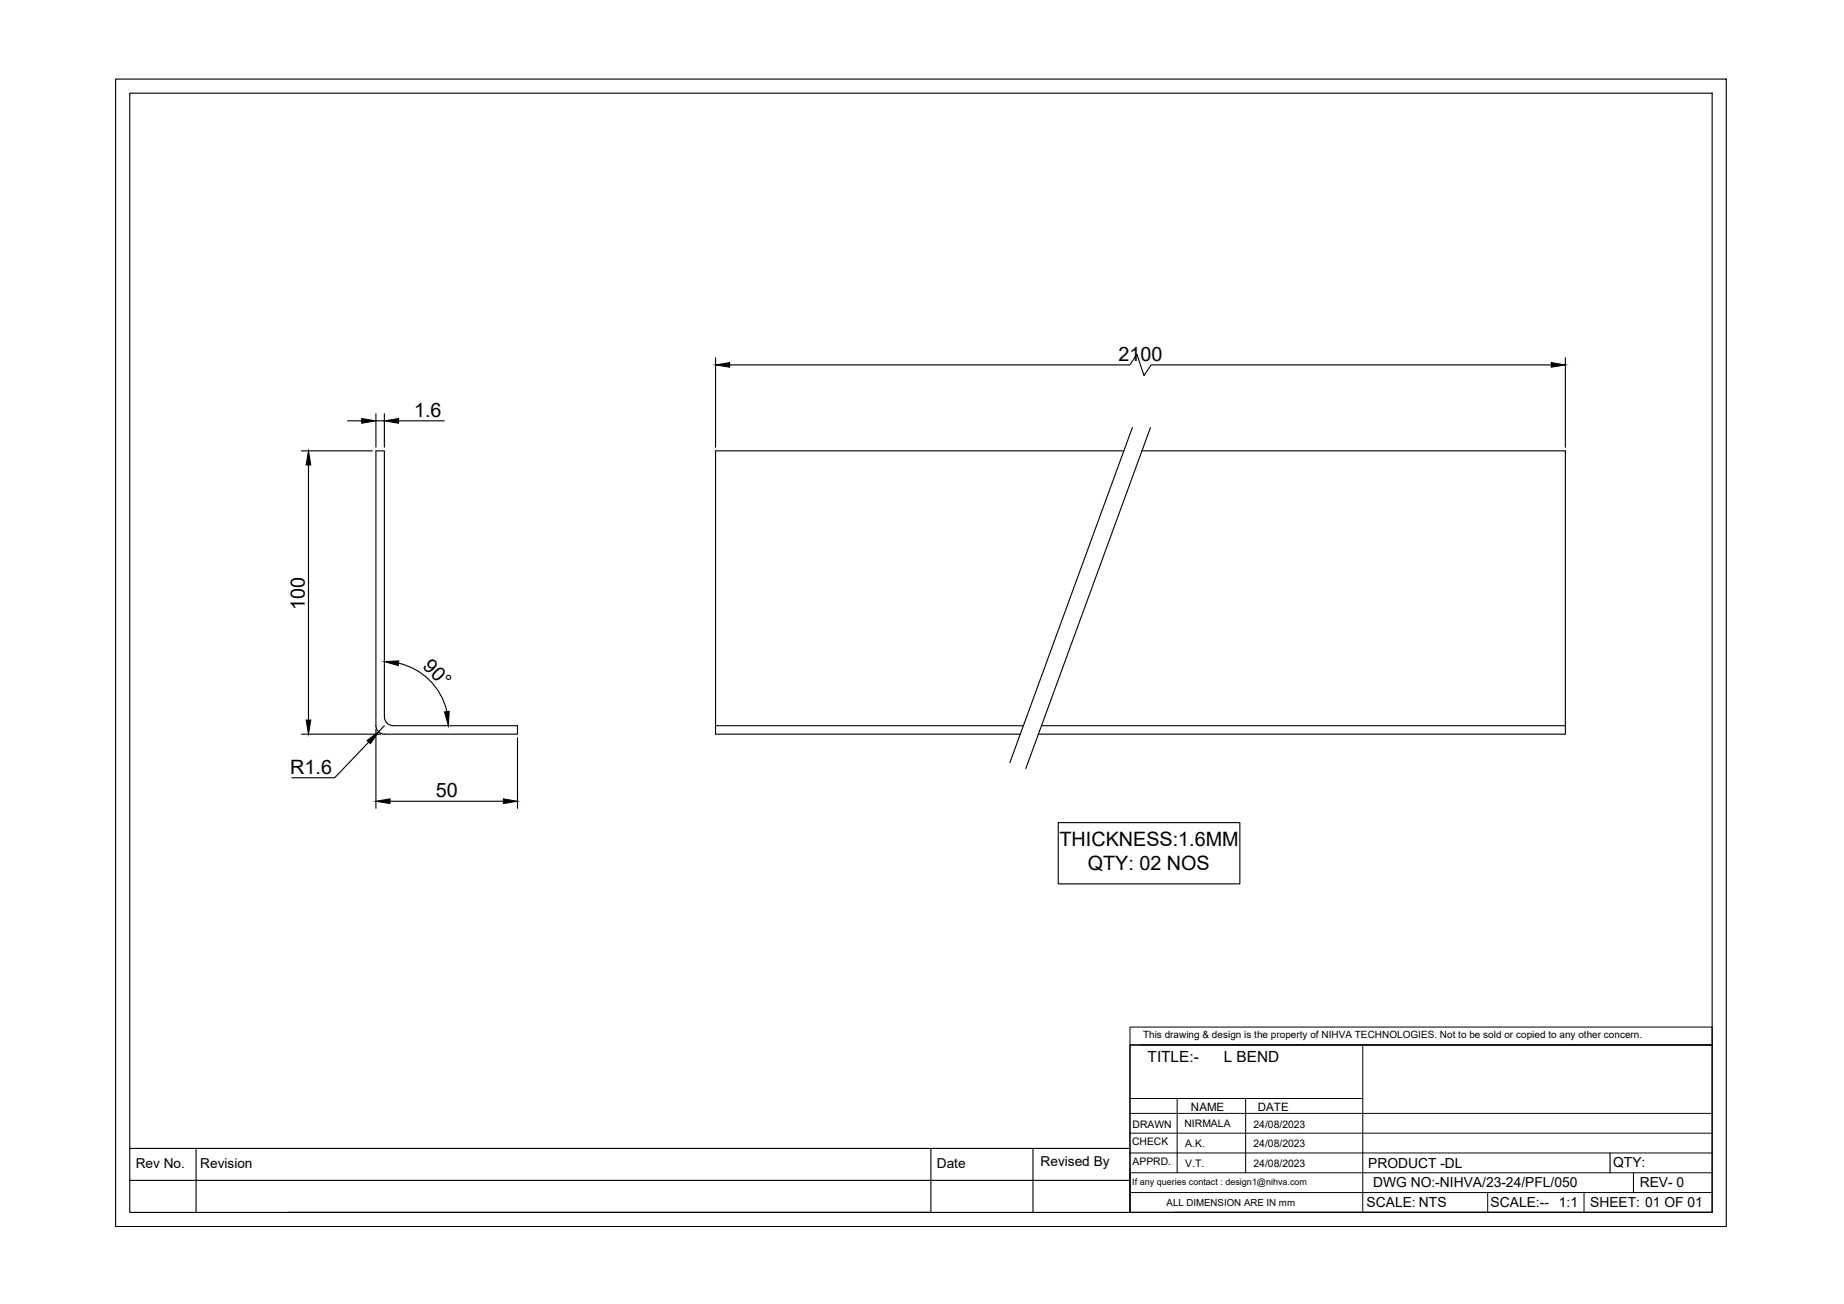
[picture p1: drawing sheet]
<svg xmlns="http://www.w3.org/2000/svg" width="420mm" height="297mm" viewBox="0 0 420 297" stroke-linecap="round" stroke-linejoin="round" font-family="sans-serif">
<!-- layer: 0 -->
<g fill="none" stroke="#000" stroke-width=".25">
<path d="M26.3 18h367v261.4h-367zM29.6 21.2h360.5v255h-360.5zM79.2 95.9h3.2M85.7 94.3v7.6M85.7 95.9h1.9M87.6 94.3v7.6M90.8 95.9h10.4M163 81.5v20.4M166.3 83.1h91.1l1.7-2.4 1.6 4.8 1.6-2.4h91.2M258 97.4l-27.9 76.3M262.1 97.4l-28.4 77.7M356.7 81.5v20.4"/>
<path d="M68.7 102.7h16.2M70.3 105.9v58.1M85.7 102.7h1.9v60.7a1.97 1.97 0 0 0 1.9 1.9h28.4v1.9h-30.3a1.94 1.94 0 0 1-1.9-1.9zM256.1 102.7h-93.1v64.5h69.5M260.2 102.7h96.5v64.5h-120.1M90.8 151.1a14.6 14.6 0 0 1 11 11M68.7 167.2h18.1M84 169l-7.7 8.2h-9.8M85.7 166.1v18M87.6 165.3l-1.4 1.4M117.9 168v16.1M163 165.3h70.2"/>
<path d="M237.3 165.3h119.4M88.9 182.5h25.8M241.1 187.4h41.4v13.9h-41.4zM257.5 238h132.6v38.2h-132.6zM29.6 268.9h227.9M29.6 261.6h227.9M44.7 261.6v14.6M65.6 276.2h146.7M212.1 261.6v14.6M235.4 261.6v14.6M267.5 276.2h122.6M366.9 262.6v4.5"/>
</g>
<g fill="none" stroke="#000" stroke-width=".23">
<path d="M257.5 234h132.6v4h-132.6zM257.5 238v38.2M259.7 238h130.4M310.5 238v38.2M257.5 258.1h132.6M257.5 253.6h132.6M257.5 250.2h53M268.2 250.2v16.9M283.8 250.2v16.9M257.5 267.1h132.6M257.5 262.6h132.6M257.5 271.7h132.6"/>
<path d="M339 271.7v4.5M360.9 271.7v4.5M372.2 267.1v4.6"/>
</g>
<path d="M82.4 95.3l3.3 .6-3.3 .5zM87.6 95.9l3.2-.6v1.1zM163 83.1l3.3-.5v1.1zM353.5 82.6l3.2 .5-3.2 .6zM70.3 102.7l.5 3.2h-1zM87.6 150.7l3.3-.2-.2 1.1zM69.8 164h1l-.5 3.2zM83.6 168.7l2.6-2-1.8 2.7zM101.3 162.2l1.1-.2-.2 3.3zM85.7 182.5l3.2-.5v1zM114.7 182l3.2 .5-3.2 .5z" fill="#000" stroke="#000" stroke-width=".23"/>
<g font-size="4.5">
<text x="254.9" y="82.3">2100</text>
<text x="94.4" y="95">1.6</text>
<text x="69.4" y="138.9" transform="rotate(-90 69.4 138.9)">100</text>
<text x="96.1" y="152" transform="rotate(45 96.1 152)">90°</text>
<text x="66.1" y="176.3">R1.6</text>
<text x="99.3" y="181.7">50</text>
<text x="241.4" y="192.8">THICKNESS:1.6MM</text>
<text x="247.8" y="198.2">QTY: 02 NOS</text>
</g>
<g font-size="3.5">
<text x="261.5" y="241.8">TITLE:-</text>
<text x="278.8" y="241.8">L BEND</text>
</g>
<g font-size="3.2">
<text x="311.7" y="266">PRODUCT -DL</text>
<text x="367.6" y="265.9">QTY:</text>
<text x="311.4" y="275">SCALE: NTS</text>
<text x="312.9" y="270.5">DWG NO:-NIHVA/23-24/PFL/050</text>
<text x="339.6" y="275">SCALE:--</text>
<text x="355.2" y="275">1:1</text>
<text x="362.3" y="275">SHEET: 01 OF 01</text>
<text x="373.6" y="270.4">REV- 0</text>
</g>
<g font-size="3.1">
<text x="30.9" y="266">Rev No.</text>
<text x="45.6" y="266">Revision</text>
<text x="213.5" y="266">Date</text>
<text x="237.1" y="265.6">Revised By</text>
</g>
<g font-size="2.6">
<text x="271.4" y="253">NAME</text>
<text x="286.6" y="253.1">DATE</text>
</g>
<g font-size="2.4">
<text x="258.1" y="256.9">DRAWN</text>
<text x="269.9" y="256.8">NIRMALA</text>
<text x="285.6" y="256.8">24/08/2023</text>
<text x="258" y="260.8">CHECK</text>
<text x="270.1" y="261.3">A.K.</text>
<text x="285.6" y="261.4">24/08/2023</text>
<text x="258.1" y="265.3">APPRD.</text>
<text x="270.1" y="265.8">V.T.</text>
<text x="285.6" y="265.9">24/08/2023</text>
</g>
<text font-size="2.3" x="260.4" y="236.5">This drawing &amp; design is the property of NIHVA TECHNOLOGIES. Not to be sold or copied to any other concern.</text>
<text font-size="2.2" x="265.8" y="274.7">ALL DIMENSION ARE IN mm</text>
<text font-size="2.1" x="258" y="270">If any queries contact : design1@nihva.com</text>
</svg>
